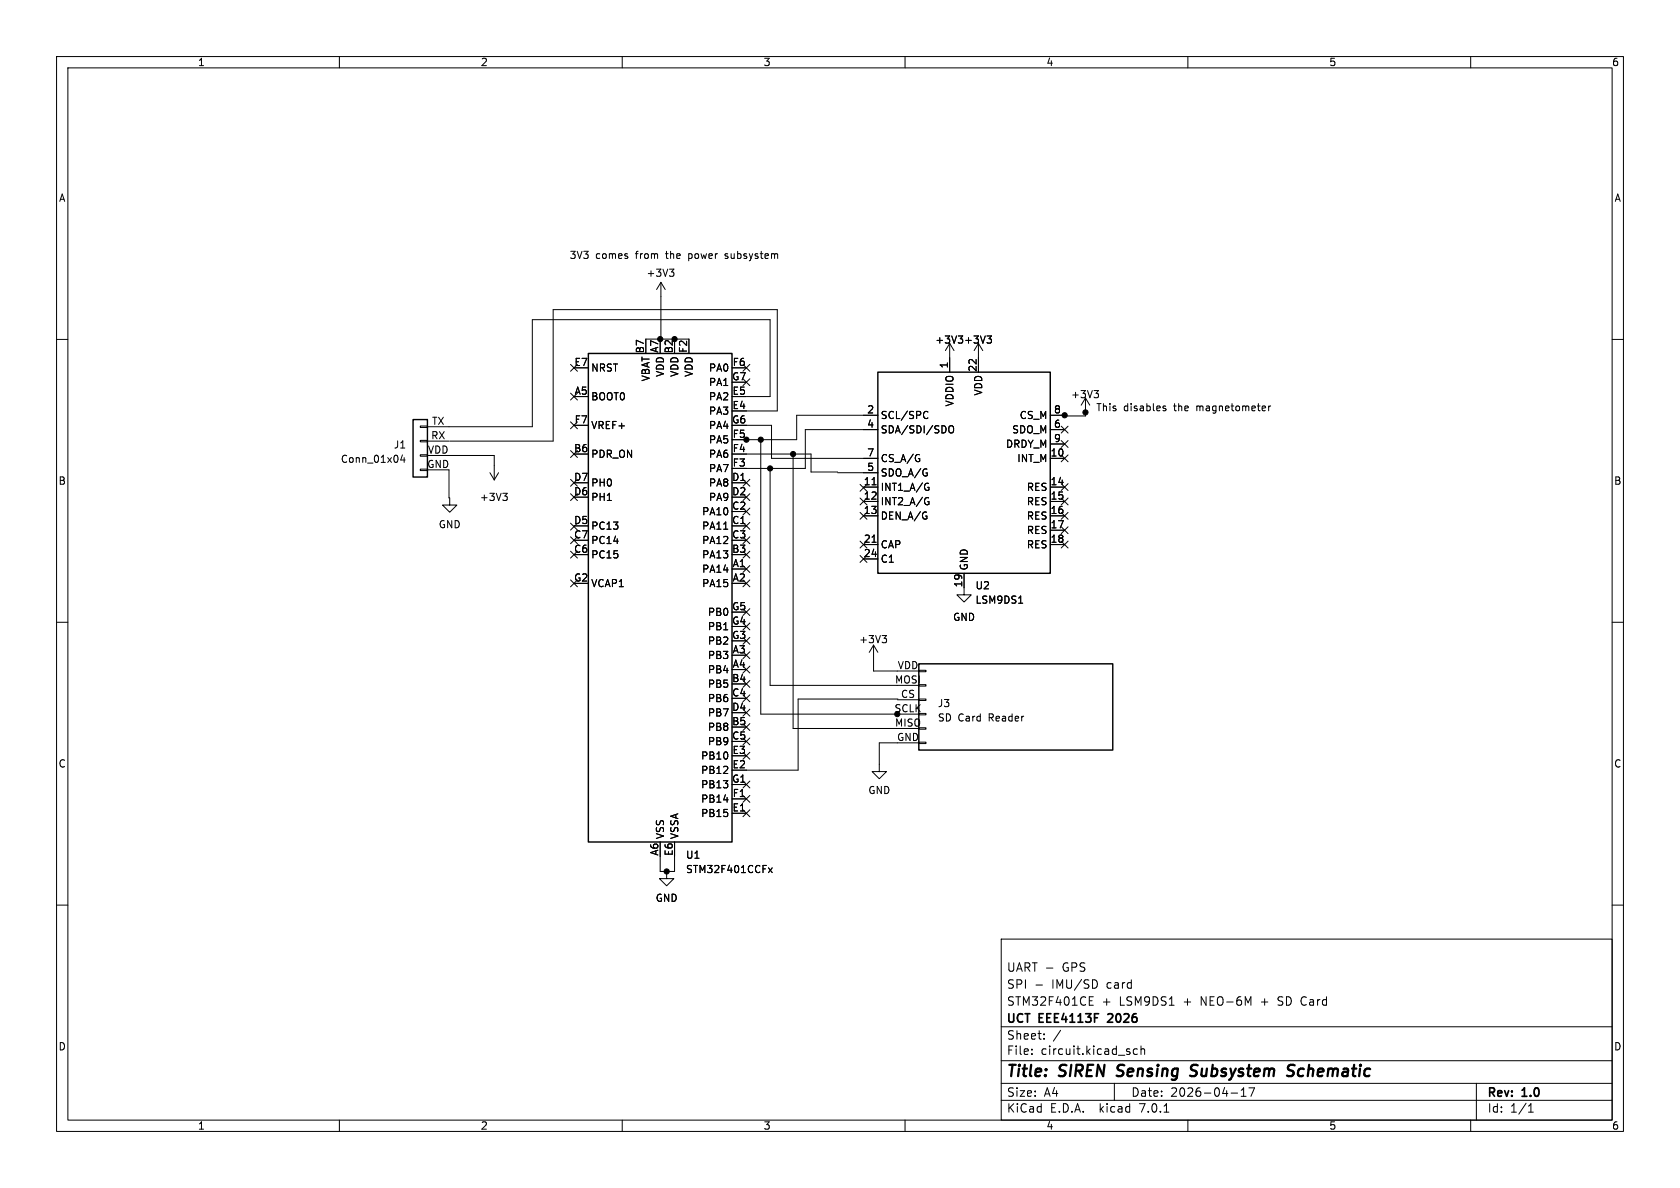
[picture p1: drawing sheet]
(kicad_sch (version 20230121) (generator eeschema)

 (paper "A4")

 (title_block
  (title "SIREN Sensing Subsystem Schematic\n")
  (date "2026-04-17")
  (rev "1.0")
  (company "UCT EEE4113F 2026")
  (comment 1 "STM32F401CE + LSM9DS1 + NEO-6M + SD Card")
  (comment 2 "SPI - IMU/SD card")
  (comment 3 "UART - GPS"))

 (lib_symbols
  (symbol "Connector_Generic:Conn_01x04" (pin_names (offset 1.016) hide) (in_bom yes) (on_board yes)
   (property "Reference" "J1" (at 0 9.779 0) (effects (font (size 1.27 1.27))))
   (property "Value" "Conn_01x04" (at 0 7.239 0) (effects (font (size 1.27 1.27))))
   (property "Footprint" "" (at 0 0 0) (effects (font (size 1.27 1.27)) hide))
   (property "Datasheet" "~" (at 0 0 0) (effects (font (size 1.27 1.27)) hide))
   (symbol "Conn_01x04_1_1"
    (rectangle (start -1.27 -4.953) (end 0 -5.207) (stroke (width 0.1524) (type default)) (fill (type none)))
    (rectangle (start -1.27 -2.413) (end 0 -2.667) (stroke (width 0.1524) (type default)) (fill (type none)))
    (rectangle (start -1.27 0.127) (end 0 -0.127) (stroke (width 0.1524) (type default)) (fill (type none)))
    (rectangle (start -1.27 2.667) (end 0 2.413) (stroke (width 0.1524) (type default)) (fill (type none)))
    (rectangle (start -1.27 3.81) (end 1.27 -6.35) (stroke (width 0.254) (type default)) (fill (type background)))
    (pin passive line (at -5.08 -5.08 0) (length 3.81) (name "GND" (effects (font (size 1.27 1.27)))) (number "GND" (effects (font (size 1.27 1.27)))))
    (pin passive line (at -5.08 0 0) (length 3.81) (name "RX" (effects (font (size 1.27 1.27)))) (number "RX" (effects (font (size 1.27 1.27)))))
    (pin passive line (at -5.08 2.54 0) (length 3.81) (name "TX" (effects (font (size 1.27 1.27)))) (number "TX" (effects (font (size 1.27 1.27)))))
    (pin passive line (at -5.08 -2.54 0) (length 3.81) (name "VDD" (effects (font (size 1.27 1.27)))) (number "VDD" (effects (font (size 1.27 1.27)))))))
  (symbol "Connector_Generic:Conn_01x06" (pin_names (offset 1.016) hide) (in_bom yes) (on_board yes)
   (property "Reference" "J3" (at 2.032 -0.635 0) (effects (font (size 1.27 1.27)) (justify left)))
   (property "Value" "Conn_01x06" (at 2.032 -3.175 0) (effects (font (size 1.27 1.27)) (justify left)))
   (property "Footprint" "" (at 0 0 0) (effects (font (size 1.27 1.27)) hide))
   (property "Datasheet" "~" (at 0 0 0) (effects (font (size 1.27 1.27)) hide))
   (symbol "Conn_01x06_1_1"
    (rectangle (start -1.27 -7.493) (end 0 -7.747) (stroke (width 0.1524) (type default)) (fill (type none)))
    (rectangle (start -1.27 -4.953) (end 0 -5.207) (stroke (width 0.1524) (type default)) (fill (type none)))
    (rectangle (start -1.27 -2.413) (end 0 -2.667) (stroke (width 0.1524) (type default)) (fill (type none)))
    (rectangle (start -1.27 0.127) (end 0 -0.127) (stroke (width 0.1524) (type default)) (fill (type none)))
    (rectangle (start -1.27 2.667) (end 0 2.413) (stroke (width 0.1524) (type default)) (fill (type none)))
    (rectangle (start -1.27 5.207) (end 0 4.953) (stroke (width 0.1524) (type default)) (fill (type none)))
    (rectangle (start -1.27 6.35) (end 33.02 -8.89) (stroke (width 0.254) (type default)) (fill (type background)))
    (pin passive line (at -5.08 0 0) (length 3.81) (name "CS" (effects (font (size 1.27 1.27)))) (number "CS" (effects (font (size 1.27 1.27)))))
    (pin passive line (at -5.08 -7.62 0) (length 3.81) (name "GND" (effects (font (size 1.27 1.27)))) (number "GND" (effects (font (size 1.27 1.27)))))
    (pin passive line (at -5.08 -5.08 0) (length 3.81) (name "MISO" (effects (font (size 1.27 1.27)))) (number "MISO" (effects (font (size 1.27 1.27)))))
    (pin passive line (at -5.08 2.54 0) (length 3.81) (name "MOSI" (effects (font (size 1.27 1.27)))) (number "MOSI" (effects (font (size 1.27 1.27)))))
    (pin passive line (at -5.08 -2.54 0) (length 3.81) (name "SCLK" (effects (font (size 1.27 1.27)))) (number "SCLK" (effects (font (size 1.27 1.27)))))
    (pin passive line (at -5.08 5.08 0) (length 3.81) (name "VDD" (effects (font (size 1.27 1.27)))) (number "VDD" (effects (font (size 1.27 1.27)))))))
  (symbol "MCU_ST_STM32F4:STM32F401CCFx" (in_bom yes) (on_board yes)
   (property "Reference" "U" (at -12.7 44.45 0) (effects (font (size 1.27 1.27)) (justify left)))
   (property "Value" "STM32F401CCFx" (at 7.62 44.45 0) (effects (font (size 1.27 1.27)) (justify left)))
   (property "Footprint" "Package_CSP:ST_WLCSP-49_Die423" (at -12.7 -43.18 0) (effects (font (size 1.27 1.27)) (justify right) hide))
   (property "Datasheet" "https://www.st.com/resource/en/datasheet/stm32f401cc.pdf" (at 0 0 0) (effects (font (size 1.27 1.27)) hide))
   (property "ki_locked" "" (at 0 0 0) (effects (font (size 1.27 1.27))))
   (symbol "STM32F401CCFx_0_1"
    (rectangle (start -12.7 -43.18) (end 12.7 43.18) (stroke (width 0.254) (type default)) (fill (type background))))
   (symbol "STM32F401CCFx_1_1"
    (pin bidirectional line (at 15.24 5.08 180) (length 2.54) (name "PA14" (effects (font (size 1.27 1.27)))) (number "A1" (effects (font (size 1.27 1.27))))
    (alternate "SYS_JTCK-SWCLK" bidirectional line))
    (pin bidirectional line (at 15.24 2.54 180) (length 2.54) (name "PA15" (effects (font (size 1.27 1.27)))) (number "A2" (effects (font (size 1.27 1.27))))
    (alternate "ADC1_EXTI15" bidirectional line)
    (alternate "I2S3_WS" bidirectional line)
    (alternate "SPI1_NSS" bidirectional line)
    (alternate "SPI3_NSS" bidirectional line)
    (alternate "SYS_JTDI" bidirectional line)
    (alternate "TIM2_CH1" bidirectional line)
    (alternate "TIM2_ETR" bidirectional line))
    (pin bidirectional line (at 15.24 -10.16 180) (length 2.54) (name "PB3" (effects (font (size 1.27 1.27)))) (number "A3" (effects (font (size 1.27 1.27))))
    (alternate "I2C2_SDA" bidirectional line)
    (alternate "I2S3_CK" bidirectional line)
    (alternate "SPI1_SCK" bidirectional line)
    (alternate "SPI3_SCK" bidirectional line)
    (alternate "SYS_JTDO-SWO" bidirectional line)
    (alternate "TIM2_CH2" bidirectional line))
    (pin bidirectional line (at 15.24 -12.7 180) (length 2.54) (name "PB4" (effects (font (size 1.27 1.27)))) (number "A4" (effects (font (size 1.27 1.27))))
    (alternate "I2C3_SDA" bidirectional line)
    (alternate "I2S3_ext_SD" bidirectional line)
    (alternate "SPI1_MISO" bidirectional line)
    (alternate "SPI3_MISO" bidirectional line)
    (alternate "SYS_JTRST" bidirectional line)
    (alternate "TIM3_CH1" bidirectional line))
    (pin input line (at -15.24 35.56 0) (length 2.54) (name "BOOT0" (effects (font (size 1.27 1.27)))) (number "A5" (effects (font (size 1.27 1.27)))))
    (pin power_in line (at 0 -45.72 90) (length 2.54) (name "VSS" (effects (font (size 1.27 1.27)))) (number "A6" (effects (font (size 1.27 1.27)))))
    (pin power_in line (at 0 45.72 270) (length 2.54) (name "VDD" (effects (font (size 1.27 1.27)))) (number "A7" (effects (font (size 1.27 1.27)))))
    (pin passive line (at 0 -45.72 90) (length 2.54) hide (name "VSS" (effects (font (size 1.27 1.27)))) (number "B1" (effects (font (size 1.27 1.27)))))
    (pin power_in line (at 2.54 45.72 270) (length 2.54) (name "VDD" (effects (font (size 1.27 1.27)))) (number "B2" (effects (font (size 1.27 1.27)))))
    (pin bidirectional line (at 15.24 7.62 180) (length 2.54) (name "PA13" (effects (font (size 1.27 1.27)))) (number "B3" (effects (font (size 1.27 1.27))))
    (alternate "SYS_JTMS-SWDIO" bidirectional line))
    (pin bidirectional line (at 15.24 -15.24 180) (length 2.54) (name "PB5" (effects (font (size 1.27 1.27)))) (number "B4" (effects (font (size 1.27 1.27))))
    (alternate "I2C1_SMBA" bidirectional line)
    (alternate "I2S3_SD" bidirectional line)
    (alternate "SPI1_MOSI" bidirectional line)
    (alternate "SPI3_MOSI" bidirectional line)
    (alternate "TIM3_CH2" bidirectional line))
    (pin bidirectional line (at 15.24 -22.86 180) (length 2.54) (name "PB8" (effects (font (size 1.27 1.27)))) (number "B5" (effects (font (size 1.27 1.27))))
    (alternate "I2C1_SCL" bidirectional line)
    (alternate "TIM10_CH1" bidirectional line)
    (alternate "TIM4_CH3" bidirectional line))
    (pin input line (at -15.24 25.4 0) (length 2.54) (name "PDR_ON" (effects (font (size 1.27 1.27)))) (number "B6" (effects (font (size 1.27 1.27)))))
    (pin power_in line (at -2.54 45.72 270) (length 2.54) (name "VBAT" (effects (font (size 1.27 1.27)))) (number "B7" (effects (font (size 1.27 1.27)))))
    (pin bidirectional line (at 15.24 12.7 180) (length 2.54) (name "PA11" (effects (font (size 1.27 1.27)))) (number "C1" (effects (font (size 1.27 1.27))))
    (alternate "ADC1_EXTI11" bidirectional line)
    (alternate "TIM1_CH4" bidirectional line)
    (alternate "USART1_CTS" bidirectional line)
    (alternate "USART6_TX" bidirectional line)
    (alternate "USB_OTG_FS_DM" bidirectional line))
    (pin bidirectional line (at 15.24 15.24 180) (length 2.54) (name "PA10" (effects (font (size 1.27 1.27)))) (number "C2" (effects (font (size 1.27 1.27))))
    (alternate "TIM1_CH3" bidirectional line)
    (alternate "USART1_RX" bidirectional line)
    (alternate "USB_OTG_FS_ID" bidirectional line))
    (pin bidirectional line (at 15.24 10.16 180) (length 2.54) (name "PA12" (effects (font (size 1.27 1.27)))) (number "C3" (effects (font (size 1.27 1.27))))
    (alternate "TIM1_ETR" bidirectional line)
    (alternate "USART1_RTS" bidirectional line)
    (alternate "USART6_RX" bidirectional line)
    (alternate "USB_OTG_FS_DP" bidirectional line))
    (pin bidirectional line (at 15.24 -17.78 180) (length 2.54) (name "PB6" (effects (font (size 1.27 1.27)))) (number "C4" (effects (font (size 1.27 1.27))))
    (alternate "I2C1_SCL" bidirectional line)
    (alternate "TIM4_CH1" bidirectional line)
    (alternate "USART1_TX" bidirectional line))
    (pin bidirectional line (at 15.24 -25.4 180) (length 2.54) (name "PB9" (effects (font (size 1.27 1.27)))) (number "C5" (effects (font (size 1.27 1.27))))
    (alternate "I2C1_SDA" bidirectional line)
    (alternate "I2S2_WS" bidirectional line)
    (alternate "SPI2_NSS" bidirectional line)
    (alternate "TIM11_CH1" bidirectional line)
    (alternate "TIM4_CH4" bidirectional line))
    (pin bidirectional line (at -15.24 7.62 0) (length 2.54) (name "PC15" (effects (font (size 1.27 1.27)))) (number "C6" (effects (font (size 1.27 1.27))))
    (alternate "ADC1_EXTI15" bidirectional line)
    (alternate "RCC_OSC32_OUT" bidirectional line))
    (pin bidirectional line (at -15.24 10.16 0) (length 2.54) (name "PC14" (effects (font (size 1.27 1.27)))) (number "C7" (effects (font (size 1.27 1.27))))
    (alternate "RCC_OSC32_IN" bidirectional line))
    (pin bidirectional line (at 15.24 20.32 180) (length 2.54) (name "PA8" (effects (font (size 1.27 1.27)))) (number "D1" (effects (font (size 1.27 1.27))))
    (alternate "I2C3_SCL" bidirectional line)
    (alternate "RCC_MCO_1" bidirectional line)
    (alternate "TIM1_CH1" bidirectional line)
    (alternate "USART1_CK" bidirectional line)
    (alternate "USB_OTG_FS_SOF" bidirectional line))
    (pin bidirectional line (at 15.24 17.78 180) (length 2.54) (name "PA9" (effects (font (size 1.27 1.27)))) (number "D2" (effects (font (size 1.27 1.27))))
    (alternate "I2C3_SMBA" bidirectional line)
    (alternate "TIM1_CH2" bidirectional line)
    (alternate "USART1_TX" bidirectional line)
    (alternate "USB_OTG_FS_VBUS" bidirectional line))
    (pin passive line (at 0 -45.72 90) (length 2.54) hide (name "VSS" (effects (font (size 1.27 1.27)))) (number "D3" (effects (font (size 1.27 1.27)))))
    (pin bidirectional line (at 15.24 -20.32 180) (length 2.54) (name "PB7" (effects (font (size 1.27 1.27)))) (number "D4" (effects (font (size 1.27 1.27))))
    (alternate "I2C1_SDA" bidirectional line)
    (alternate "TIM4_CH2" bidirectional line)
    (alternate "USART1_RX" bidirectional line))
    (pin bidirectional line (at -15.24 12.7 0) (length 2.54) (name "PC13" (effects (font (size 1.27 1.27)))) (number "D5" (effects (font (size 1.27 1.27))))
    (alternate "RTC_AF1" bidirectional line))
    (pin bidirectional line (at -15.24 17.78 0) (length 2.54) (name "PH1" (effects (font (size 1.27 1.27)))) (number "D6" (effects (font (size 1.27 1.27))))
    (alternate "RCC_OSC_OUT" bidirectional line))
    (pin bidirectional line (at -15.24 20.32 0) (length 2.54) (name "PH0" (effects (font (size 1.27 1.27)))) (number "D7" (effects (font (size 1.27 1.27))))
    (alternate "RCC_OSC_IN" bidirectional line))
    (pin bidirectional line (at 15.24 -38.1 180) (length 2.54) (name "PB15" (effects (font (size 1.27 1.27)))) (number "E1" (effects (font (size 1.27 1.27))))
    (alternate "ADC1_EXTI15" bidirectional line)
    (alternate "I2S2_SD" bidirectional line)
    (alternate "RTC_REFIN" bidirectional line)
    (alternate "SPI2_MOSI" bidirectional line)
    (alternate "TIM1_CH3N" bidirectional line))
    (pin bidirectional line (at 15.24 -30.48 180) (length 2.54) (name "PB12" (effects (font (size 1.27 1.27)))) (number "E2" (effects (font (size 1.27 1.27))))
    (alternate "I2C2_SMBA" bidirectional line)
    (alternate "I2S2_WS" bidirectional line)
    (alternate "SPI2_NSS" bidirectional line)
    (alternate "TIM1_BKIN" bidirectional line))
    (pin bidirectional line (at 15.24 -27.94 180) (length 2.54) (name "PB10" (effects (font (size 1.27 1.27)))) (number "E3" (effects (font (size 1.27 1.27))))
    (alternate "I2C2_SCL" bidirectional line)
    (alternate "I2S2_CK" bidirectional line)
    (alternate "SPI2_SCK" bidirectional line)
    (alternate "TIM2_CH3" bidirectional line))
    (pin bidirectional line (at 15.24 33.02 180) (length 2.54) (name "PA3" (effects (font (size 1.27 1.27)))) (number "E4" (effects (font (size 1.27 1.27))))
    (alternate "ADC1_IN3" bidirectional line)
    (alternate "TIM2_CH4" bidirectional line)
    (alternate "TIM5_CH4" bidirectional line)
    (alternate "TIM9_CH2" bidirectional line)
    (alternate "USART2_RX" bidirectional line))
    (pin bidirectional line (at 15.24 35.56 180) (length 2.54) (name "PA2" (effects (font (size 1.27 1.27)))) (number "E5" (effects (font (size 1.27 1.27))))
    (alternate "ADC1_IN2" bidirectional line)
    (alternate "TIM2_CH3" bidirectional line)
    (alternate "TIM5_CH3" bidirectional line)
    (alternate "TIM9_CH1" bidirectional line)
    (alternate "USART2_TX" bidirectional line))
    (pin power_in line (at 2.54 -45.72 90) (length 2.54) (name "VSSA" (effects (font (size 1.27 1.27)))) (number "E6" (effects (font (size 1.27 1.27)))))
    (pin input line (at -15.24 40.64 0) (length 2.54) (name "NRST" (effects (font (size 1.27 1.27)))) (number "E7" (effects (font (size 1.27 1.27)))))
    (pin bidirectional line (at 15.24 -35.56 180) (length 2.54) (name "PB14" (effects (font (size 1.27 1.27)))) (number "F1" (effects (font (size 1.27 1.27))))
    (alternate "I2S2_ext_SD" bidirectional line)
    (alternate "SPI2_MISO" bidirectional line)
    (alternate "TIM1_CH2N" bidirectional line))
    (pin power_in line (at 5.08 45.72 270) (length 2.54) (name "VDD" (effects (font (size 1.27 1.27)))) (number "F2" (effects (font (size 1.27 1.27)))))
    (pin bidirectional line (at 15.24 22.86 180) (length 2.54) (name "PA7" (effects (font (size 1.27 1.27)))) (number "F3" (effects (font (size 1.27 1.27))))
    (alternate "ADC1_IN7" bidirectional line)
    (alternate "SPI1_MOSI" bidirectional line)
    (alternate "TIM1_CH1N" bidirectional line)
    (alternate "TIM3_CH2" bidirectional line))
    (pin bidirectional line (at 15.24 25.4 180) (length 2.54) (name "PA6" (effects (font (size 1.27 1.27)))) (number "F4" (effects (font (size 1.27 1.27))))
    (alternate "ADC1_IN6" bidirectional line)
    (alternate "SPI1_MISO" bidirectional line)
    (alternate "TIM1_BKIN" bidirectional line)
    (alternate "TIM3_CH1" bidirectional line))
    (pin bidirectional line (at 15.24 27.94 180) (length 2.54) (name "PA5" (effects (font (size 1.27 1.27)))) (number "F5" (effects (font (size 1.27 1.27))))
    (alternate "ADC1_IN5" bidirectional line)
    (alternate "SPI1_SCK" bidirectional line)
    (alternate "TIM2_CH1" bidirectional line)
    (alternate "TIM2_ETR" bidirectional line))
    (pin bidirectional line (at 15.24 40.64 180) (length 2.54) (name "PA0" (effects (font (size 1.27 1.27)))) (number "F6" (effects (font (size 1.27 1.27))))
    (alternate "ADC1_IN0" bidirectional line)
    (alternate "SYS_WKUP" bidirectional line)
    (alternate "TIM2_CH1" bidirectional line)
    (alternate "TIM2_ETR" bidirectional line)
    (alternate "TIM5_CH1" bidirectional line)
    (alternate "USART2_CTS" bidirectional line))
    (pin input line (at -15.24 30.48 0) (length 2.54) (name "VREF+" (effects (font (size 1.27 1.27)))) (number "F7" (effects (font (size 1.27 1.27)))))
    (pin bidirectional line (at 15.24 -33.02 180) (length 2.54) (name "PB13" (effects (font (size 1.27 1.27)))) (number "G1" (effects (font (size 1.27 1.27))))
    (alternate "I2S2_CK" bidirectional line)
    (alternate "SPI2_SCK" bidirectional line)
    (alternate "TIM1_CH1N" bidirectional line))
    (pin power_out line (at -15.24 2.54 0) (length 2.54) (name "VCAP1" (effects (font (size 1.27 1.27)))) (number "G2" (effects (font (size 1.27 1.27)))))
    (pin bidirectional line (at 15.24 -7.62 180) (length 2.54) (name "PB2" (effects (font (size 1.27 1.27)))) (number "G3" (effects (font (size 1.27 1.27)))))
    (pin bidirectional line (at 15.24 -5.08 180) (length 2.54) (name "PB1" (effects (font (size 1.27 1.27)))) (number "G4" (effects (font (size 1.27 1.27))))
    (alternate "ADC1_IN9" bidirectional line)
    (alternate "TIM1_CH3N" bidirectional line)
    (alternate "TIM3_CH4" bidirectional line))
    (pin bidirectional line (at 15.24 -2.54 180) (length 2.54) (name "PB0" (effects (font (size 1.27 1.27)))) (number "G5" (effects (font (size 1.27 1.27))))
    (alternate "ADC1_IN8" bidirectional line)
    (alternate "TIM1_CH2N" bidirectional line)
    (alternate "TIM3_CH3" bidirectional line))
    (pin bidirectional line (at 15.24 30.48 180) (length 2.54) (name "PA4" (effects (font (size 1.27 1.27)))) (number "G6" (effects (font (size 1.27 1.27))))
    (alternate "ADC1_IN4" bidirectional line)
    (alternate "I2S3_WS" bidirectional line)
    (alternate "SPI1_NSS" bidirectional line)
    (alternate "SPI3_NSS" bidirectional line)
    (alternate "USART2_CK" bidirectional line))
    (pin bidirectional line (at 15.24 38.1 180) (length 2.54) (name "PA1" (effects (font (size 1.27 1.27)))) (number "G7" (effects (font (size 1.27 1.27))))
    (alternate "ADC1_IN1" bidirectional line)
    (alternate "TIM2_CH2" bidirectional line)
    (alternate "TIM5_CH2" bidirectional line)
    (alternate "USART2_RTS" bidirectional line))))
  (symbol "Sensor_Motion:LSM9DS1" (in_bom yes) (on_board yes)
   (property "Reference" "U" (at -15.24 21.59 0) (effects (font (size 1.27 1.27)) (justify left)))
   (property "Value" "LSM9DS1" (at -15.24 19.05 0) (effects (font (size 1.27 1.27)) (justify left)))
   (property "Footprint" "Package_LGA:LGA-24L_3x3.5mm_P0.43mm" (at 38.1 19.05 0) (effects (font (size 1.27 1.27)) hide))
   (property "Datasheet" "https://www.digikey.com/htmldatasheets/production/1639232/0/0/1/LSM9DS1-Datasheet.pdf" (at 0 2.54 0) (effects (font (size 1.27 1.27)) hide))
   (symbol "LSM9DS1_0_1"
    (rectangle (start -15.24 17.78) (end 15.24 -17.78) (stroke (width 0.254) (type default)) (fill (type background))))
   (symbol "LSM9DS1_1_1"
    (pin power_in line (at -2.54 20.32 270) (length 2.54) (name "VDDIO" (effects (font (size 1.27 1.27)))) (number "1" (effects (font (size 1.27 1.27)))))
    (pin output line (at 17.78 2.54 180) (length 2.54) (name "INT_M" (effects (font (size 1.27 1.27)))) (number "10" (effects (font (size 1.27 1.27)))))
    (pin output line (at -17.78 -2.54 0) (length 2.54) (name "INT1_A/G" (effects (font (size 1.27 1.27)))) (number "11" (effects (font (size 1.27 1.27)))))
    (pin output line (at -17.78 -5.08 0) (length 2.54) (name "INT2_A/G" (effects (font (size 1.27 1.27)))) (number "12" (effects (font (size 1.27 1.27)))))
    (pin input line (at -17.78 -7.62 0) (length 2.54) (name "DEN_A/G" (effects (font (size 1.27 1.27)))) (number "13" (effects (font (size 1.27 1.27)))))
    (pin bidirectional line (at 17.78 -2.54 180) (length 2.54) (name "RES" (effects (font (size 1.27 1.27)))) (number "14" (effects (font (size 1.27 1.27)))))
    (pin bidirectional line (at 17.78 -5.08 180) (length 2.54) (name "RES" (effects (font (size 1.27 1.27)))) (number "15" (effects (font (size 1.27 1.27)))))
    (pin bidirectional line (at 17.78 -7.62 180) (length 2.54) (name "RES" (effects (font (size 1.27 1.27)))) (number "16" (effects (font (size 1.27 1.27)))))
    (pin bidirectional line (at 17.78 -10.16 180) (length 2.54) (name "RES" (effects (font (size 1.27 1.27)))) (number "17" (effects (font (size 1.27 1.27)))))
    (pin bidirectional line (at 17.78 -12.7 180) (length 2.54) (name "RES" (effects (font (size 1.27 1.27)))) (number "18" (effects (font (size 1.27 1.27)))))
    (pin power_in line (at 0 -20.32 90) (length 2.54) (name "GND" (effects (font (size 1.27 1.27)))) (number "19" (effects (font (size 1.27 1.27)))))
    (pin input line (at -17.78 10.16 0) (length 2.54) (name "SCL/SPC" (effects (font (size 1.27 1.27)))) (number "2" (effects (font (size 1.27 1.27)))))
    (pin passive line (at 0 -20.32 90) (length 2.54) hide (name "GND" (effects (font (size 1.27 1.27)))) (number "20" (effects (font (size 1.27 1.27)))))
    (pin passive line (at -17.78 -12.7 0) (length 2.54) (name "CAP" (effects (font (size 1.27 1.27)))) (number "21" (effects (font (size 1.27 1.27)))))
    (pin power_in line (at 2.54 20.32 270) (length 2.54) (name "VDD" (effects (font (size 1.27 1.27)))) (number "22" (effects (font (size 1.27 1.27)))))
    (pin passive line (at 2.54 20.32 270) (length 2.54) hide (name "VDD" (effects (font (size 1.27 1.27)))) (number "23" (effects (font (size 1.27 1.27)))))
    (pin passive line (at -17.78 -15.24 0) (length 2.54) (name "C1" (effects (font (size 1.27 1.27)))) (number "24" (effects (font (size 1.27 1.27)))))
    (pin passive line (at -2.54 20.32 270) (length 2.54) hide (name "VDDIO" (effects (font (size 1.27 1.27)))) (number "3" (effects (font (size 1.27 1.27)))))
    (pin bidirectional line (at -17.78 7.62 0) (length 2.54) (name "SDA/SDI/SDO" (effects (font (size 1.27 1.27)))) (number "4" (effects (font (size 1.27 1.27)))))
    (pin output line (at -17.78 0 0) (length 2.54) (name "SDO_A/G" (effects (font (size 1.27 1.27)))) (number "5" (effects (font (size 1.27 1.27)))))
    (pin output line (at 17.78 7.62 180) (length 2.54) (name "SDO_M" (effects (font (size 1.27 1.27)))) (number "6" (effects (font (size 1.27 1.27)))))
    (pin input line (at -17.78 2.54 0) (length 2.54) (name "CS_A/G" (effects (font (size 1.27 1.27)))) (number "7" (effects (font (size 1.27 1.27)))))
    (pin input line (at 17.78 10.16 180) (length 2.54) (name "CS_M" (effects (font (size 1.27 1.27)))) (number "8" (effects (font (size 1.27 1.27)))))
    (pin output line (at 17.78 5.08 180) (length 2.54) (name "DRDY_M" (effects (font (size 1.27 1.27)))) (number "9" (effects (font (size 1.27 1.27)))))))
  (symbol "power:+3V3" (power) (pin_names (offset 0)) (in_bom yes) (on_board yes)
   (property "Reference" "#PWR" (at 0 -3.81 0) (effects (font (size 1.27 1.27)) hide))
   (property "Value" "+3V3" (at 0 3.556 0) (effects (font (size 1.27 1.27))))
   (property "Footprint" "" (at 0 0 0) (effects (font (size 1.27 1.27)) hide))
   (property "Datasheet" "" (at 0 0 0) (effects (font (size 1.27 1.27)) hide))
   (symbol "+3V3_0_1"
    (polyline (pts (xy -0.762 1.27) (xy 0 2.54)) (stroke (width 0) (type default)) (fill (type none)))
    (polyline (pts (xy 0 0) (xy 0 2.54)) (stroke (width 0) (type default)) (fill (type none)))
    (polyline (pts (xy 0 2.54) (xy 0.762 1.27)) (stroke (width 0) (type default)) (fill (type none))))
   (symbol "+3V3_1_1"
    (pin power_in line (at 0 0 90) (length 0) hide (name "+3V3" (effects (font (size 1.27 1.27)))) (number "1" (effects (font (size 1.27 1.27)))))))
  (symbol "power:GND" (power) (pin_names (offset 0)) (in_bom yes) (on_board yes)
   (property "Reference" "#PWR" (at 0 -6.35 0) (effects (font (size 1.27 1.27)) hide))
   (property "Value" "GND" (at 0 -3.81 0) (effects (font (size 1.27 1.27))))
   (property "Footprint" "" (at 0 0 0) (effects (font (size 1.27 1.27)) hide))
   (property "Datasheet" "" (at 0 0 0) (effects (font (size 1.27 1.27)) hide))
   (symbol "GND_0_1"
    (polyline (pts (xy 0 0) (xy 0 -1.27) (xy 1.27 -1.27) (xy 0 -2.54) (xy -1.27 -1.27) (xy 0 -1.27)) (stroke (width 0) (type default)) (fill (type none))))
   (symbol "GND_1_1"
    (pin power_in line (at 0 0 270) (length 0) hide (name "GND" (effects (font (size 1.27 1.27)))) (number "1" (effects (font (size 1.27 1.27))))))))

 (junction (at 188.214 73.406) (diameter 0) (color 0 0 0 0))
 (junction (at 116.713 59.944) (diameter 0) (color 0 0 0 0))
 (junction (at 117.856 154.051) (diameter 0) (color 0 0 0 0))
 (junction (at 191.897 72.898) (diameter 0) (color 0 0 0 0))
 (junction (at 119.253 59.944) (diameter 0) (color 0 0 0 0))
 (junction (at 134.493 77.724) (diameter 0) (color 0 0 0 0))
 (junction (at 136.144 82.804) (diameter 0) (color 0 0 0 0))
 (junction (at 140.208 80.264) (diameter 0) (color 0 0 0 0))
 (junction (at 158.623 126.238) (diameter 0) (color 0 0 0 0))
 (junction (at 131.953 77.724) (diameter 0) (color 0 0 0 0))

 (no_connect (at 131.953 123.444))
 (no_connect (at 131.953 108.204))
 (no_connect (at 131.953 143.764))
 (no_connect (at 101.473 103.124))
 (no_connect (at 131.953 103.124))
 (no_connect (at 188.214 91.186))
 (no_connect (at 131.953 133.604))
 (no_connect (at 131.953 113.284))
 (no_connect (at 101.473 70.104))
 (no_connect (at 152.654 91.186))
 (no_connect (at 131.953 118.364))
 (no_connect (at 101.473 93.091))
 (no_connect (at 101.473 98.044))
 (no_connect (at 131.953 141.224))
 (no_connect (at 152.654 96.266))
 (no_connect (at 131.953 138.684))
 (no_connect (at 131.953 92.964))
 (no_connect (at 188.214 81.026))
 (no_connect (at 101.473 65.024))
 (no_connect (at 131.953 128.524))
 (no_connect (at 101.473 85.344))
 (no_connect (at 131.953 87.884))
 (no_connect (at 101.473 87.884))
 (no_connect (at 101.473 80.264))
 (no_connect (at 131.953 98.044))
 (no_connect (at 131.953 125.984))
 (no_connect (at 101.473 95.504))
 (no_connect (at 152.654 98.806))
 (no_connect (at 152.654 88.646))
 (no_connect (at 131.953 65.024))
 (no_connect (at 188.214 78.486))
 (no_connect (at 131.953 67.564))
 (no_connect (at 188.214 88.646))
 (no_connect (at 131.953 85.344))
 (no_connect (at 131.953 120.904))
 (no_connect (at 101.473 75.184))
 (no_connect (at 131.953 110.744))
 (no_connect (at 131.953 90.424))
 (no_connect (at 188.214 75.946))
 (no_connect (at 188.214 96.266))
 (no_connect (at 152.654 86.233))
 (no_connect (at 131.953 95.504))
 (no_connect (at 131.953 100.584))
 (no_connect (at 188.214 86.106))
 (no_connect (at 131.953 115.824))
 (no_connect (at 131.953 131.064))
 (no_connect (at 188.214 93.726))

 (wire (pts (xy 158.623 128.778) (xy 140.208 128.778)) (stroke (width 0) (type default)))
 (wire (pts (xy 79.375 75.438) (xy 94.107 75.438)) (stroke (width 0) (type default)))
 (wire (pts (xy 136.144 121.158) (xy 158.623 121.158)) (stroke (width 0) (type default)))
 (wire (pts (xy 136.144 82.804) (xy 136.144 121.158)) (stroke (width 0) (type default)))
 (wire (pts (xy 79.502 77.978) (xy 97.79 77.978)) (stroke (width 0) (type default)))
 (wire (pts (xy 116.713 59.944) (xy 119.253 59.944)) (stroke (width 0) (type default)))
 (wire (pts (xy 140.843 73.406) (xy 152.654 73.406)) (stroke (width 0) (type default)))
 (wire (pts (xy 131.953 77.724) (xy 134.493 77.724)) (stroke (width 0) (type default)))
 (wire (pts (xy 158.623 118.618) (xy 154.432 118.618)) (stroke (width 0) (type default)))
 (wire (pts (xy 97.79 54.737) (xy 137.414 54.737)) (stroke (width 0) (type default)))
 (wire (pts (xy 142.367 75.946) (xy 152.654 75.946)) (stroke (width 0) (type default)))
 (wire (pts (xy 116.713 154.051) (xy 117.856 154.051)) (stroke (width 0) (type default)))
 (wire (pts (xy 136.144 56.515) (xy 136.144 70.104)) (stroke (width 0) (type default)))
 (wire (pts (xy 141.097 123.571) (xy 141.097 136.144)) (stroke (width 0) (type default)))
 (wire (pts (xy 134.493 126.238) (xy 158.623 126.238)) (stroke (width 0) (type default)))
 (wire (pts (xy 131.826 77.724) (xy 131.953 77.724)) (stroke (width 0) (type default)))
 (wire (pts (xy 188.214 73.533) (xy 188.214 73.406)) (stroke (width 0) (type default)))
 (wire (pts (xy 142.367 82.804) (xy 136.144 82.804)) (stroke (width 0) (type default)))
 (wire (pts (xy 114.173 59.944) (xy 116.713 59.944)) (stroke (width 0) (type default)))
 (wire (pts (xy 94.107 56.515) (xy 136.144 56.515)) (stroke (width 0) (type default)))
 (wire (pts (xy 136.398 81.026) (xy 136.398 75.184)) (stroke (width 0) (type default)))
 (wire (pts (xy 119.253 151.384) (xy 119.253 154.051)) (stroke (width 0) (type default)))
 (wire (pts (xy 158.623 131.318) (xy 155.448 131.318)) (stroke (width 0) (type default)))
 (wire (pts (xy 148.082 83.566) (xy 152.654 83.566)) (stroke (width 0) (type default)))
 (wire (pts (xy 158.75 123.571) (xy 141.097 123.571)) (stroke (width 0) (type default)))
 (wire (pts (xy 97.79 77.978) (xy 97.79 54.737)) (stroke (width 0) (type default)))
 (wire (pts (xy 79.375 80.518) (xy 87.376 80.518)) (stroke (width 0) (type default)))
 (wire (pts (xy 136.398 75.184) (xy 131.953 75.184)) (stroke (width 0) (type default)))
 (wire (pts (xy 131.953 72.644) (xy 137.414 72.644)) (stroke (width 0) (type default)))
 (wire (pts (xy 134.493 77.724) (xy 140.843 77.724)) (stroke (width 0) (type default)))
 (wire (pts (xy 155.448 131.318) (xy 155.448 135.128)) (stroke (width 0) (type default)))
 (wire (pts (xy 116.84 59.69) (xy 116.84 52.451)) (stroke (width 0) (type default)))
 (wire (pts (xy 119.253 59.944) (xy 121.793 59.944)) (stroke (width 0) (type default)))
 (wire (pts (xy 79.375 83.058) (xy 79.375 88.011)) (stroke (width 0) (type default)))
 (wire (pts (xy 143.383 83.439) (xy 143.383 80.264)) (stroke (width 0) (type default)))
 (wire (pts (xy 187.96 73.406) (xy 188.214 73.406)) (stroke (width 0) (type default)))
 (wire (pts (xy 140.843 77.724) (xy 140.843 73.406)) (stroke (width 0) (type default)))
 (wire (pts (xy 79.375 88.011) (xy 79.502 88.011)) (stroke (width 0) (type default)))
 (wire (pts (xy 191.897 72.771) (xy 191.897 72.898)) (stroke (width 0) (type default)))
 (wire (pts (xy 158.623 126.238) (xy 158.75 126.238)) (stroke (width 0) (type default)))
 (wire (pts (xy 148.082 83.439) (xy 143.383 83.439)) (stroke (width 0) (type default)))
 (wire (pts (xy 154.432 118.618) (xy 154.432 116.586)) (stroke (width 0) (type default)))
 (wire (pts (xy 137.414 54.737) (xy 137.414 72.644)) (stroke (width 0) (type default)))
 (wire (pts (xy 140.208 80.264) (xy 131.953 80.264)) (stroke (width 0) (type default)))
 (wire (pts (xy 141.097 136.144) (xy 131.953 136.144)) (stroke (width 0) (type default)))
 (wire (pts (xy 191.897 72.898) (xy 191.897 73.533)) (stroke (width 0) (type default)))
 (wire (pts (xy 119.253 154.051) (xy 117.856 154.051)) (stroke (width 0) (type default)))
 (wire (pts (xy 87.376 80.518) (xy 87.376 82.296)) (stroke (width 0) (type default)))
 (wire (pts (xy 140.208 128.778) (xy 140.208 80.264)) (stroke (width 0) (type default)))
 (wire (pts (xy 116.713 151.384) (xy 116.713 154.051)) (stroke (width 0) (type default)))
 (wire (pts (xy 191.897 73.533) (xy 188.214 73.533)) (stroke (width 0) (type default)))
 (wire (pts (xy 94.107 75.438) (xy 94.107 56.515)) (stroke (width 0) (type default)))
 (wire (pts (xy 132.08 70.104) (xy 136.144 70.104)) (stroke (width 0) (type default)))
 (wire (pts (xy 136.398 81.026) (xy 152.654 81.026)) (stroke (width 0) (type default)))
 (wire (pts (xy 142.367 75.946) (xy 142.367 82.804)) (stroke (width 0) (type default)))
 (wire (pts (xy 143.383 80.264) (xy 140.208 80.264)) (stroke (width 0) (type default)))
 (wire (pts (xy 134.493 126.238) (xy 134.493 77.724)) (stroke (width 0) (type default)))
 (wire (pts (xy 136.144 82.804) (xy 131.953 82.804)) (stroke (width 0) (type default)))

 (text "This disables the magnetometer\n" (at 193.802 72.771 0) (effects (font (size 1.27 1.27)) (justify left bottom)))
 (text "3V3 comes from the power subsystem" (at 100.711 45.847 0) (effects (font (size 1.27 1.27)) (justify left bottom)))

 (symbol (lib_id "power:+3V3") (at 154.432 116.586 0) (unit 1) (in_bom yes) (on_board yes) (dnp no) (fields_autoplaced)
  (property "Reference" "#PWR06" (at 154.432 120.396 0) (effects (font (size 1.27 1.27)) hide))
  (property "Value" "+3V3" (at 154.432 113.03 0) (effects (font (size 1.27 1.27))))
  (property "Footprint" "" (at 154.432 116.586 0) (effects (font (size 1.27 1.27)) hide))
  (property "Datasheet" "" (at 154.432 116.586 0) (effects (font (size 1.27 1.27)) hide)) (pin "1"))

 (symbol (lib_id "Connector_Generic:Conn_01x06") (at 163.703 123.698 0) (unit 1) (in_bom yes) (on_board yes) (dnp no) (fields_autoplaced)
  (property "Reference" "J3" (at 165.735 124.333 0) (effects (font (size 1.27 1.27)) (justify left)))
  (property "Value" "SD Card Reader" (at 165.735 126.873 0) (effects (font (size 1.27 1.27)) (justify left)))
  (property "Footprint" "" (at 163.703 123.698 0) (effects (font (size 1.27 1.27)) hide))
  (property "Datasheet" "~" (at 163.703 123.698 0) (effects (font (size 1.27 1.27)) hide)) (pin "VDD") (pin "MOSI") (pin "CS") (pin "SCLK") (pin "MISO") (pin "GND"))

 (symbol (lib_id "power:GND") (at 117.856 154.051 0) (unit 1) (in_bom yes) (on_board yes) (dnp no) (fields_autoplaced)
  (property "Reference" "#PWR010" (at 117.856 160.401 0) (effects (font (size 1.27 1.27)) hide))
  (property "Value" "GND" (at 117.856 158.75 0) (effects (font (size 1.27 1.27))))
  (property "Footprint" "" (at 117.856 154.051 0) (effects (font (size 1.27 1.27)) hide))
  (property "Datasheet" "" (at 117.856 154.051 0) (effects (font (size 1.27 1.27)) hide)) (pin "1"))

 (symbol (lib_id "power:GND") (at 155.448 135.128 0) (unit 1) (in_bom yes) (on_board yes) (dnp no) (fields_autoplaced)
  (property "Reference" "#PWR05" (at 155.448 141.478 0) (effects (font (size 1.27 1.27)) hide))
  (property "Value" "GND" (at 155.448 139.7 0) (effects (font (size 1.27 1.27))))
  (property "Footprint" "" (at 155.448 135.128 0) (effects (font (size 1.27 1.27)) hide))
  (property "Datasheet" "" (at 155.448 135.128 0) (effects (font (size 1.27 1.27)) hide)) (pin "1"))

 (symbol (lib_id "power:GND") (at 79.502 88.011 0) (unit 1) (in_bom yes) (on_board yes) (dnp no) (fields_autoplaced)
  (property "Reference" "#PWR08" (at 79.502 94.361 0) (effects (font (size 1.27 1.27)) hide))
  (property "Value" "GND" (at 79.502 92.71 0) (effects (font (size 1.27 1.27))))
  (property "Footprint" "" (at 79.502 88.011 0) (effects (font (size 1.27 1.27)) hide))
  (property "Datasheet" "" (at 79.502 88.011 0) (effects (font (size 1.27 1.27)) hide)) (pin "1"))

 (symbol (lib_id "Connector_Generic:Conn_01x04") (at 74.295 77.978 0) (mirror y) (unit 1) (in_bom yes) (on_board yes) (dnp no)
  (property "Reference" "J1" (at 71.882 78.613 0) (effects (font (size 1.27 1.27)) (justify left)))
  (property "Value" "Conn_01x04" (at 71.882 81.153 0) (effects (font (size 1.27 1.27)) (justify left)))
  (property "Footprint" "" (at 74.295 77.978 0) (effects (font (size 1.27 1.27)) hide))
  (property "Datasheet" "~" (at 74.295 77.978 0) (effects (font (size 1.27 1.27)) hide)) (pin "TX") (pin "RX") (pin "VDD") (pin "GND"))

 (symbol (lib_id "Sensor_Motion:LSM9DS1") (at 170.434 83.566 0) (unit 1) (in_bom yes) (on_board yes) (dnp no) (fields_autoplaced)
  (property "Reference" "U2" (at 172.3899 103.505 0) (effects (font (size 1.27 1.27)) (justify left)))
  (property "Value" "LSM9DS1" (at 172.3899 106.045 0) (effects (font (size 1.27 1.27)) (justify left)))
  (property "Footprint" "Package_LGA:LGA-24L_3x3.5mm_P0.43mm" (at 208.534 64.516 0) (effects (font (size 1.27 1.27)) hide))
  (property "Datasheet" "https://www.digikey.com/htmldatasheets/production/1639232/0/0/1/LSM9DS1-Datasheet.pdf" (at 170.434 81.026 0) (effects (font (size 1.27 1.27)) hide)) (pin "1") (pin "10") (pin "11") (pin "12") (pin "13") (pin "14") (pin "15") (pin "16") (pin "17") (pin "18") (pin "19") (pin "2") (pin "20") (pin "21") (pin "22") (pin "23") (pin "24") (pin "3") (pin "4") (pin "5") (pin "6") (pin "7") (pin "8") (pin "9"))

 (symbol (lib_id "MCU_ST_STM32F4:STM32F401CCFx") (at 116.713 105.664 0) (unit 1) (in_bom yes) (on_board yes) (dnp no) (fields_autoplaced)
  (property "Reference" "U1" (at 121.2089 151.13 0) (effects (font (size 1.27 1.27)) (justify left)))
  (property "Value" "STM32F401CCFx" (at 121.2089 153.67 0) (effects (font (size 1.27 1.27)) (justify left)))
  (property "Footprint" "Package_CSP:ST_WLCSP-49_Die423" (at 104.013 148.844 0) (effects (font (size 1.27 1.27)) (justify right) hide))
  (property "Datasheet" "https://www.st.com/resource/en/datasheet/stm32f401cc.pdf" (at 116.713 105.664 0) (effects (font (size 1.27 1.27)) hide)) (pin "A1") (pin "A2") (pin "A3") (pin "A4") (pin "A5") (pin "A6") (pin "A7") (pin "B1") (pin "B2") (pin "B3") (pin "B4") (pin "B5") (pin "B6") (pin "B7") (pin "C1") (pin "C2") (pin "C3") (pin "C4") (pin "C5") (pin "C6") (pin "C7") (pin "D1") (pin "D2") (pin "D3") (pin "D4") (pin "D5") (pin "D6") (pin "D7") (pin "E1") (pin "E2") (pin "E3") (pin "E4") (pin "E5") (pin "E6") (pin "E7") (pin "F1") (pin "F2") (pin "F3") (pin "F4") (pin "F5") (pin "F6") (pin "F7") (pin "G1") (pin "G2") (pin "G3") (pin "G4") (pin "G5") (pin "G6") (pin "G7"))

 (symbol (lib_id "power:GND") (at 170.434 103.886 0) (unit 1) (in_bom yes) (on_board yes) (dnp no) (fields_autoplaced)
  (property "Reference" "#PWR04" (at 170.434 110.236 0) (effects (font (size 1.27 1.27)) hide))
  (property "Value" "GND" (at 170.434 109.093 0) (effects (font (size 1.27 1.27))))
  (property "Footprint" "" (at 170.434 103.886 0) (effects (font (size 1.27 1.27)) hide))
  (property "Datasheet" "" (at 170.434 103.886 0) (effects (font (size 1.27 1.27)) hide)) (pin "1"))

 (symbol (lib_id "power:+3V3") (at 116.84 52.451 0) (unit 1) (in_bom yes) (on_board yes) (dnp no) (fields_autoplaced)
  (property "Reference" "#PWR09" (at 116.84 56.261 0) (effects (font (size 1.27 1.27)) hide))
  (property "Value" "+3V3" (at 116.84 48.26 0) (effects (font (size 1.27 1.27))))
  (property "Footprint" "" (at 116.84 52.451 0) (effects (font (size 1.27 1.27)) hide))
  (property "Datasheet" "" (at 116.84 52.451 0) (effects (font (size 1.27 1.27)) hide)) (pin "1"))

 (symbol (lib_id "power:+3V3") (at 191.897 72.898 0) (unit 1) (in_bom yes) (on_board yes) (dnp no) (fields_autoplaced)
  (property "Reference" "#PWR01" (at 191.897 76.708 0) (effects (font (size 1.27 1.27)) hide))
  (property "Value" "+3V3" (at 191.897 69.723 0) (effects (font (size 1.27 1.27))))
  (property "Footprint" "" (at 191.897 72.898 0) (effects (font (size 1.27 1.27)) hide))
  (property "Datasheet" "" (at 191.897 72.898 0) (effects (font (size 1.27 1.27)) hide)) (pin "1"))

 (symbol (lib_id "power:+3V3") (at 87.376 82.296 180) (unit 1) (in_bom yes) (on_board yes) (dnp no) (fields_autoplaced)
  (property "Reference" "#PWR07" (at 87.376 78.486 0) (effects (font (size 1.27 1.27)) hide))
  (property "Value" "+3V3" (at 87.376 87.884 0) (effects (font (size 1.27 1.27))))
  (property "Footprint" "" (at 87.376 82.296 0) (effects (font (size 1.27 1.27)) hide))
  (property "Datasheet" "" (at 87.376 82.296 0) (effects (font (size 1.27 1.27)) hide)) (pin "1"))

 (symbol (lib_id "power:+3V3") (at 172.974 63.246 0) (unit 1) (in_bom yes) (on_board yes) (dnp no) (fields_autoplaced)
  (property "Reference" "#PWR02" (at 172.974 67.056 0) (effects (font (size 1.27 1.27)) hide))
  (property "Value" "+3V3" (at 172.974 60.071 0) (effects (font (size 1.27 1.27))))
  (property "Footprint" "" (at 172.974 63.246 0) (effects (font (size 1.27 1.27)) hide))
  (property "Datasheet" "" (at 172.974 63.246 0) (effects (font (size 1.27 1.27)) hide)) (pin "1"))

 (symbol (lib_id "power:+3V3") (at 167.894 63.246 0) (unit 1) (in_bom yes) (on_board yes) (dnp no) (fields_autoplaced)
  (property "Reference" "#PWR03" (at 167.894 67.056 0) (effects (font (size 1.27 1.27)) hide))
  (property "Value" "+3V3" (at 167.894 60.071 0) (effects (font (size 1.27 1.27))))
  (property "Footprint" "" (at 167.894 63.246 0) (effects (font (size 1.27 1.27)) hide))
  (property "Datasheet" "" (at 167.894 63.246 0) (effects (font (size 1.27 1.27)) hide)) (pin "1"))

 (sheet_instances (path "" (page "1"))))
